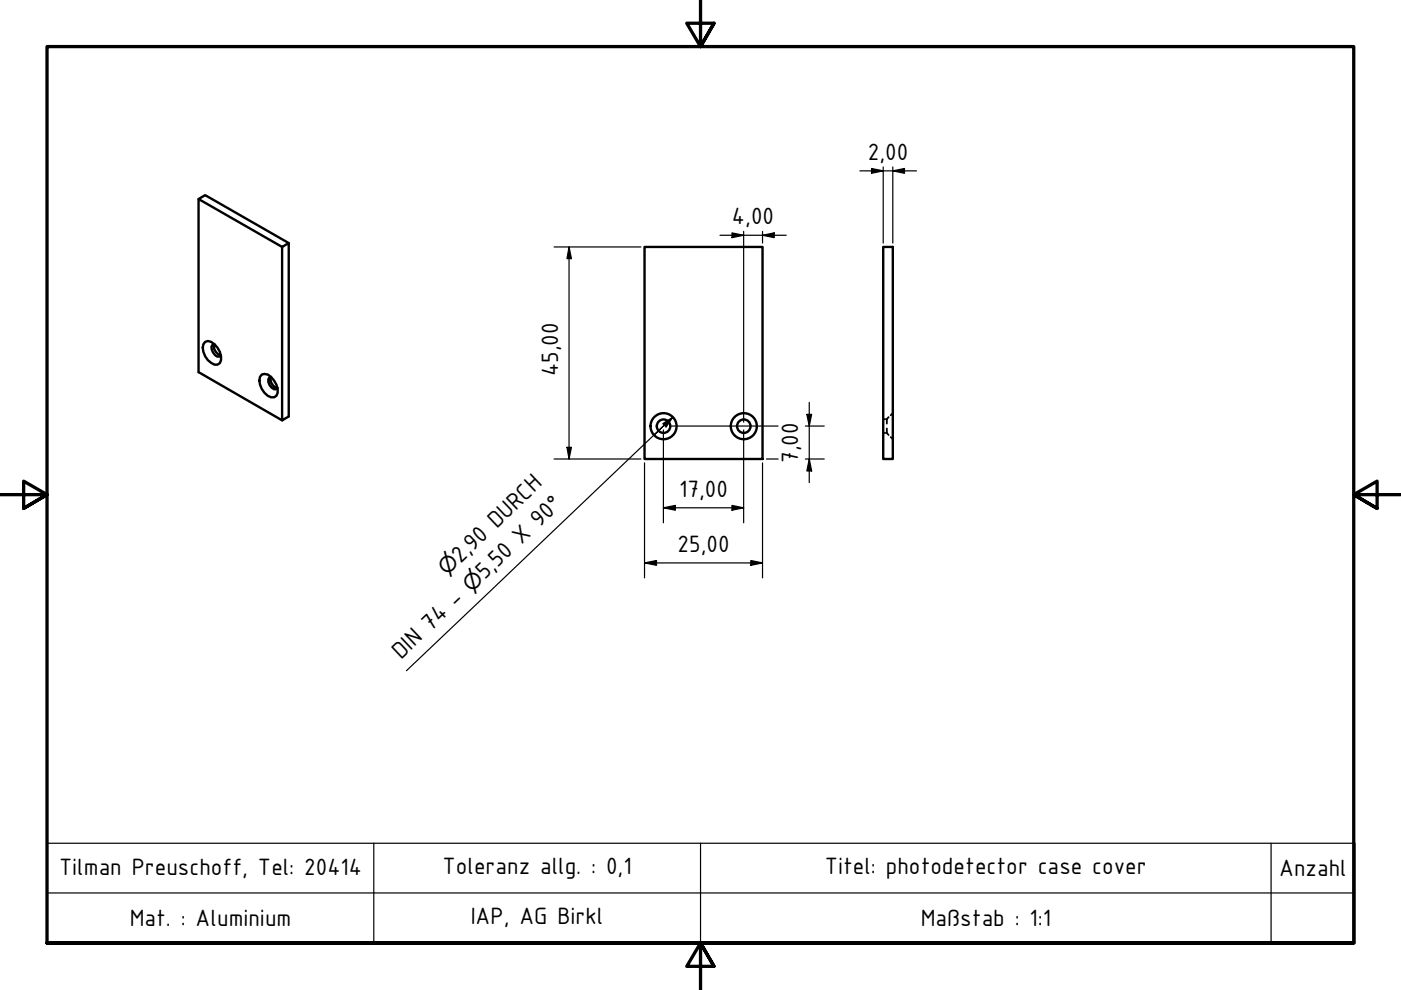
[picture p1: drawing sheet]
<svg xmlns="http://www.w3.org/2000/svg" width="297mm" height="210mm" viewBox="0 0 297 210" stroke-linecap="round" stroke-linejoin="round" font-family="sans-serif">
<!-- layer: Sichtbar (ISO) -->
<g fill="none" stroke="#000" stroke-width=".51">
<path d="M42.1 42.2l17.7 10.2 1.4-.9v36.8l-1.4 .8v-36.7M61.2 51.5l-17.7-10.1-1.4 .8v36.7l17.7 10.2M136.7 52.4h25v44.9h-25zM187.3 52.4h2v44.9h-2zM43.5 72.5a2.14 2.14 0 0 1 2.6 1.2 3.1 3.1 0 0 1 .5 3.3l-.5 .3a3.2 3.2 0 0 1-3-2.7l-.1-.9 .1-.7zM45.4 73a1.94 1.94 0 0 0 1.4 2.3M45.5 73l-.4 .1a1.84 1.84 0 0 0 .9 2.5h.5l.3-.3M55.5 79.4a2.1 2.1 0 0 1 2.6 1.3 3 3 0 0 1 .5 3.2 1.71 1.71 0 0 1-2.5-.6 3.7 3.7 0 0 1-1-3.4zM58.8 82.2l-.3 .3a1.75 1.75 0 0 1-1.4-2.5l.4-.1a1.82 1.82 0 0 0 1.3 2.4"/>
<circle cx="140.7" cy="90.4" r="1.43"/>
<circle cx="140.7" cy="90.4" r="2.76"/>
<circle cx="157.7" cy="90.4" r="1.43"/>
<circle cx="157.7" cy="90.4" r="2.76"/>
</g>
<!-- layer: Verdeckt (ISO) -->
<path d="M187.3 88.9h.2M187.3 91.8h.2M187.8 88.9h.2M187.8 91.8h.2M188 90.8v1M188 91.8l.4 .4M188.4 88.4l-.4 .5v.9M188.8 92.7l.5 .4M189.3 87.6l-.5 .4" fill="none" stroke="#000" stroke-width=".38"/>
<!-- layer: Rahmen (ISO) -->
<path d="M148.5 -.1v10l-2.9-5h5.8l-2.9 5 2.9-5M0 104.9h10l-5-2.9v5.8l5-2.9-5 2.9M297 104.9h-10l5-2.9v5.8l-5-2.9 5 2.9M10 199.9v-190h277v190h-277h277M151.4 204.9l-2.9-5 2.9 5h-5.8l2.9-5v10" fill="none" stroke="#000" stroke-width=".7"/>
<!-- layer: Symbol (ISO) -->
<path d="M138.7 92.2l2.1-2.1-54.6 52.1M140.5 89.8l2.2-1.4-1.5 2.1zM142.7 88.4l-1.9 1.7M10 178.8h277.3v21.1h-277.3zM79.2 178.8v21.1M148.5 178.8v21.1M269.5 178.8v21.1M10 189.3h277.3" fill="none" stroke="#000" stroke-width=".25"/>
<g fill="none" stroke="#000" stroke-width=".25">
<path d="M182.3 36.2h12M184.8 35.7l2.5 .5-2.5 .5zM187.3 35.4v16.1M189.3 36.2l2.5-.5v1zM189.3 35.4v16.1M117.5 52.4h18.4M120.6 52.4l.6 2.4h-1zM120.6 52.4v44.9M152.7 49.9h14M155.2 49.4l2.5 .5-2.5 .5zM157.7 49.1v40.4M161.7 49.9l2.4-.5v1z"/>
<path d="M161.7 49.1v2.4M117.5 97.3h18.4M120.2 94.8h1l-.6 2.5zM136.7 98.1v24.4M140.7 91.2v19.6M142.1 90.3h22.9M157.7 91.2v19.6M161.7 98.1v24.4M162.5 97.3h2.5M170.8 97.3h4M170.8 90.3h4M171.1 87.9h1l-.5 2.4z"/>
<path d="M171.6 97.3l.5 2.6h-1zM171.6 85.3v17M136.7 119.4l2.5-.6v1.1zM136.7 119.4h25M140.7 107.7l2.5-.5v1zM140.7 107.7h17M155.2 107.2l2.5 .5-2.5 .5zM159.2 118.8l2.5 .6-2.5 .5z"/>
</g>
<g fill="#000">
<path d="M184.8 35.7l2.5 .5-2.5 .5z" fill-rule="evenodd"/>
<path d="M189.3 36.2l2.5-.5v1z" fill-rule="evenodd"/>
<path d="M120.6 52.4l.6 2.4h-1z" fill-rule="evenodd"/>
<path d="M155.2 49.4l2.5 .5-2.5 .5z" fill-rule="evenodd"/>
<path d="M161.7 49.9l2.4-.5v1z" fill-rule="evenodd"/>
<path d="M120.2 94.8h1l-.6 2.5z" fill-rule="evenodd"/>
<path d="M171.1 87.9h1l-.5 2.4z" fill-rule="evenodd"/>
<path d="M171.6 97.3l.5 2.6h-1z" fill-rule="evenodd"/>
<path d="M136.7 119.4l2.5-.6v1.1z" fill-rule="evenodd"/>
<path d="M140.7 107.7l2.5-.5v1z" fill-rule="evenodd"/>
<path d="M155.2 107.2l2.5 .5-2.5 .5z" fill-rule="evenodd"/>
<path d="M159.2 118.8l2.5 .6-2.5 .5z" fill-rule="evenodd"/>
</g>
<!-- layer: Symbol (ISO) -->
<path d="M140.5 89.8l2.2-1.4-1.5 2.1z" fill-rule="evenodd" fill="#000"/>
<g font-size="5.4">
<text x="184" y="33.9">2,00</text>
<text x="155.2" y="47.6">4,00</text>
<text x="118.4" y="79.8" transform="rotate(-90 118.4 79.8)">45,00</text>
<text x="169.2" y="98.1" transform="rotate(-90 169.2 98.1)">7,00</text>
<text x="144" y="105.4">17,00</text>
<text x="97.6" y="119.5" transform="rotate(-44 97.6 119.5)">2,90 DURCH</text>
<text x="143.6" y="117">25,00</text>
<text x="102.8" y="123" transform="rotate(-44 102.8 123)">5,50 X 90°</text>
<text x="85" y="139.9" transform="rotate(-44 85 139.9)">DIN 74 -</text>
<text x="12.5" y="185.5">Tilman Preuschoff, Tel: 20414</text>
<text x="93.9" y="185.3">Toleranz allg. : 0,1</text>
<text x="174.9" y="185.3">Titel: photodetector case cover</text>
<text x="271.2" y="185.8">Anzahl</text>
<text x="27.5" y="196.4">Mat. : Aluminium</text>
<text x="99.8" y="196">IAP, AG Birkl</text>
<text x="195.2" y="196.4">Maßstab : 1:1</text>
</g>
<g font-size="4.6">
<text x="94.7" y="122.2" transform="rotate(-44 94.7 122.2)">⌀</text>
<text x="99.9" y="125.6" transform="rotate(-44 99.9 125.6)">⌀</text>
</g>
</svg>
